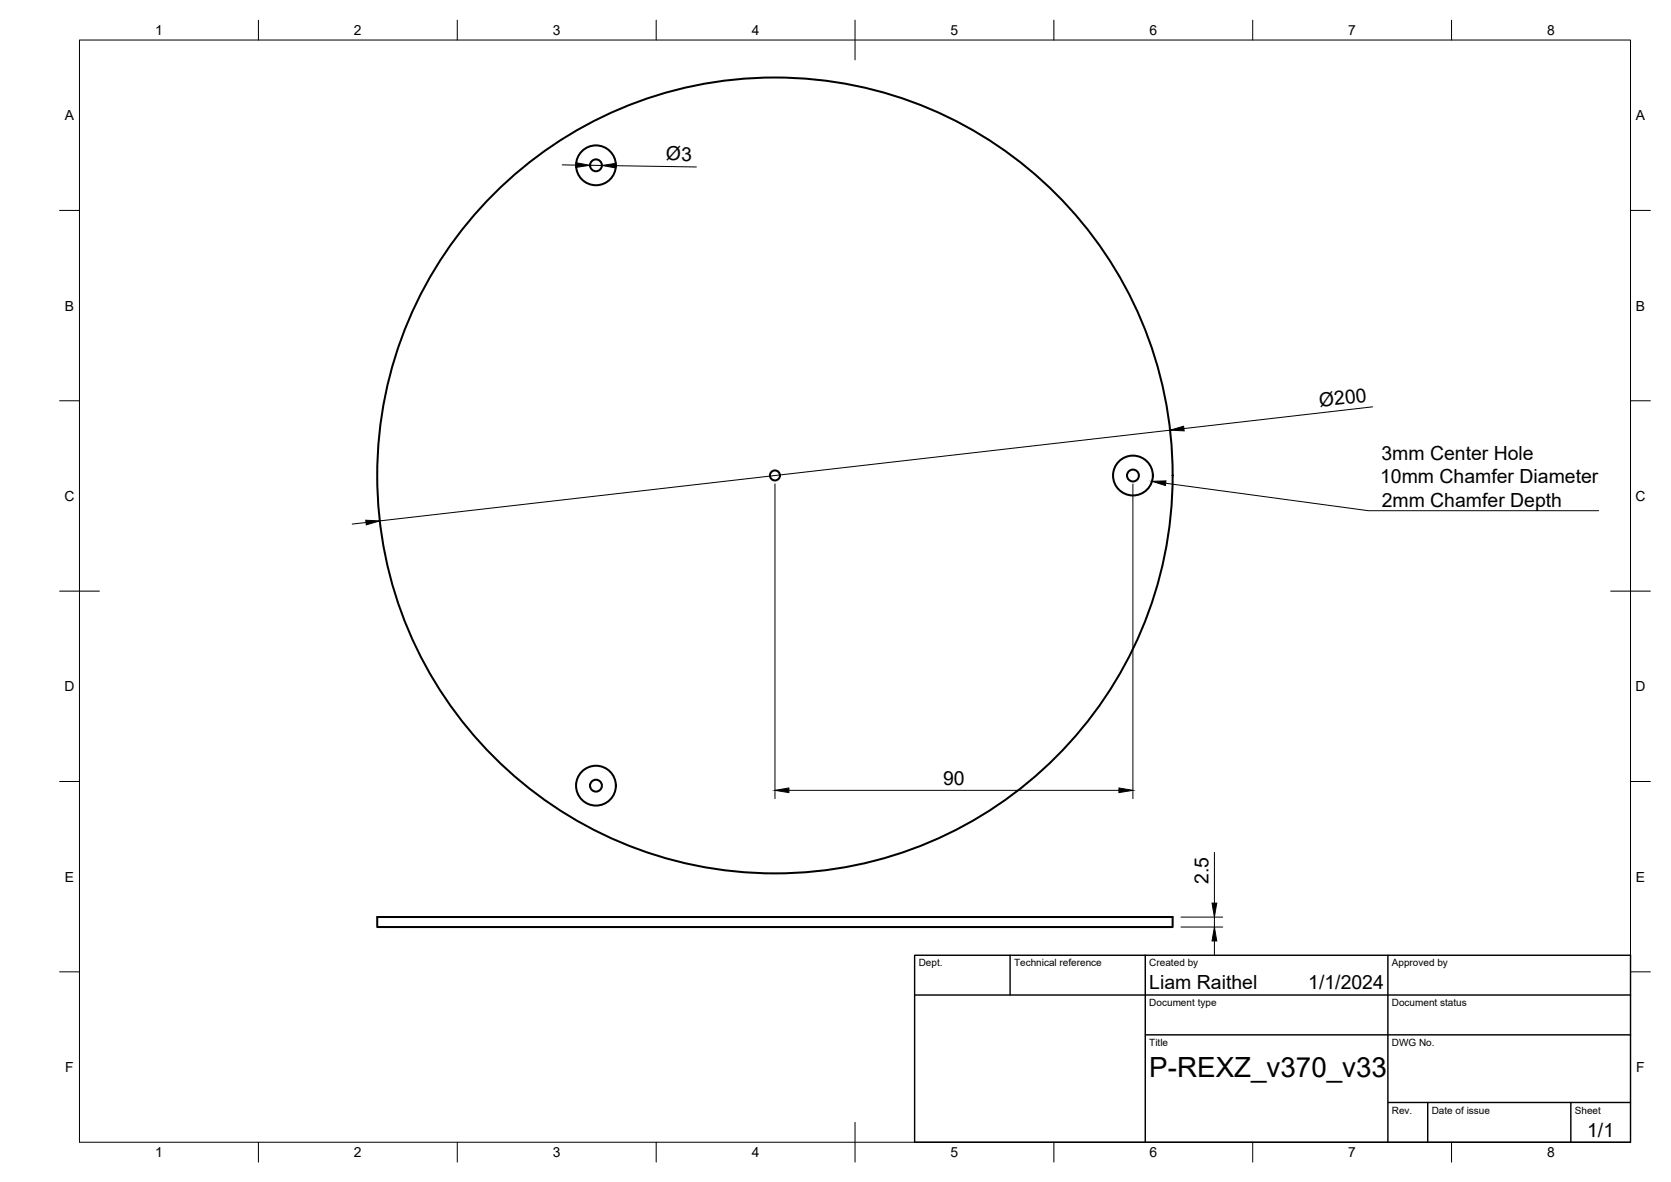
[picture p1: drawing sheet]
<svg xmlns="http://www.w3.org/2000/svg" width="420mm" height="297mm" viewBox="0 0 420 297" stroke-linecap="round" stroke-linejoin="round" font-family="sans-serif">
<!-- layer: Visible -->
<g fill="none" stroke="#000" stroke-width=".51">
<path d="M94.8 230.4h200.1v2.6h-200.1z"/>
<circle cx="149.8" cy="41.5" r="5"/>
<circle cx="149.8" cy="41.5" r="1.49"/>
<circle cx="194.8" cy="119.5" r="100"/>
<circle cx="194.8" cy="119.5" r="1.26"/>
<circle cx="284.9" cy="119.5" r="5"/>
<circle cx="284.9" cy="119.5" r="1.49"/>
<circle cx="149.8" cy="197.4" r="5"/>
<circle cx="149.8" cy="197.4" r="1.49"/>
</g>
<!-- layer: BORDER -->
<g fill="none" stroke="#000" stroke-width=".25">
<path d="M20 10.1h390v276.9h-390zM65 5.1v5M115 5.1v5M165 5.1v5M215 5.1v10M265 5.1v5M315 5.1v5M365 5.1v5M15 52.9h5M410 52.9h5M15 100.7h5M410 100.7h5"/>
<path d="M15 148.6h10M405 148.6h10M15 196.4h5M410 196.4h5M15 244.2h5M410 244.2h5M65 287v5M115 287v5M165 287v5M215 282.1v9.9M265 287v5M315 287v5"/>
<path d="M365 287v5"/>
</g>
<!-- layer: TITLEBLOCK -->
<path d="M230 240.1h180v46.9h-180zM230 250h180M254 240.1v9.9M288 240.1v46.9M349 240.1v46.9M288 260.1h122M349 277.1h61M359 277.1v9.9M395 277.1v9.9" fill="none" stroke="#000" stroke-width=".36"/>
<!-- layer: FD_Dimensions -->
<g fill="none" stroke="#000" stroke-width=".25">
<path d="M141.4 41.4l3.5 .1M148.4 41.5l3 .1M154.9 41.6l20.2 .4M294.2 108.1l-198.7 22.8M345.1 102.2l-47.4 5.5M92 131.3l-3.4 .4M194.9 121.6v79.1M284.9 121.6v79.1M198.4 198.6h82.9M305.4 214.2v12.8M296.9 233h10.5M296.9 230.5h10.5"/>
<path d="M305.4 230.5v2.5M305.4 236.5v3.5"/>
</g>
<path d="M144.9 40.9l3.5 .6-3.6 .6zM151.4 41.6l3.5-.6v1.2zM294.2 108.1l3.4-1 .2 1.2zM92 130.7l3.5 .2-3.4 1zM194.9 198.6l3.5-.6v1.2zM281.3 198l3.6 .6-3.6 .6zM305.4 233l.5 3.5h-1.1zM304.8 227h1.1l-.5 3.5z" fill="#000" stroke="#000" stroke-width=".25"/>
<!-- layer: Leaders -->
<path d="M289.6 121l3.6-.2-.2 1.2z" fill="#000" stroke="#000" stroke-width=".25"/>
<path d="M293.1 121.4l51 6.9h57.9" fill="none" stroke="#000" stroke-width=".25"/>
<text font-size="7" x="289" y="270.6">P-REXZ_v370_v33</text>
<g font-size="4.9">
<text x="167.4" y="40.3" transform="rotate(1 167.4 40.3)">Ø3</text>
<text x="331.9" y="102.2" transform="rotate(-7 331.9 102.2)">Ø200</text>
<text x="347.3" y="115.6">3mm Center Hole</text>
<text x="347" y="121.5">10mm Chamfer Diameter</text>
<text x="347.4" y="127.4">2mm Chamfer Depth</text>
<text x="237.2" y="197.2">90</text>
<text x="303.9" y="222.2" transform="rotate(-90 303.9 222.2)">2.5</text>
<text x="289" y="248.5">Liam Raithel</text>
<text x="329" y="248.5">1/1/2024</text>
<text x="399.1" y="285.7">1/1</text>
</g>
<g font-size="3.5">
<text x="39" y="8.8">1</text>
<text x="89" y="8.8">2</text>
<text x="139" y="8.8">3</text>
<text x="189" y="8.8">4</text>
<text x="239" y="8.8">5</text>
<text x="289" y="8.8">6</text>
<text x="339" y="8.8">7</text>
<text x="389" y="8.8">8</text>
<text x="16.3" y="30.2">A</text>
<text x="411.3" y="30.2">A</text>
<text x="16.3" y="78">B</text>
<text x="411.3" y="78">B</text>
<text x="16.2" y="125.9">C</text>
<text x="411.2" y="125.9">C</text>
<text x="16.2" y="173.7">D</text>
<text x="411.2" y="173.7">D</text>
<text x="16.3" y="221.6">E</text>
<text x="411.3" y="221.6">E</text>
<text x="16.4" y="269.4">F</text>
<text x="411.4" y="269.4">F</text>
<text x="39" y="290.8">1</text>
<text x="89" y="290.8">2</text>
<text x="139" y="290.8">3</text>
<text x="189" y="290.8">4</text>
<text x="239" y="290.8">5</text>
<text x="289" y="290.8">6</text>
<text x="339" y="290.8">7</text>
<text x="389" y="290.8">8</text>
</g>
<g font-size="2.5">
<text x="231" y="242.9">Dept.</text>
<text x="255" y="242.9">Technical reference</text>
<text x="289" y="242.9">Created by</text>
<text x="350" y="242.9">Approved by</text>
<text x="289" y="252.8">Document type</text>
<text x="350" y="252.8">Document status</text>
<text x="289" y="262.9">Title</text>
<text x="350" y="262.9">DWG No.</text>
<text x="350" y="279.9">Rev.</text>
<text x="360" y="279.9">Date of issue</text>
<text x="396" y="279.9">Sheet</text>
</g>
</svg>
